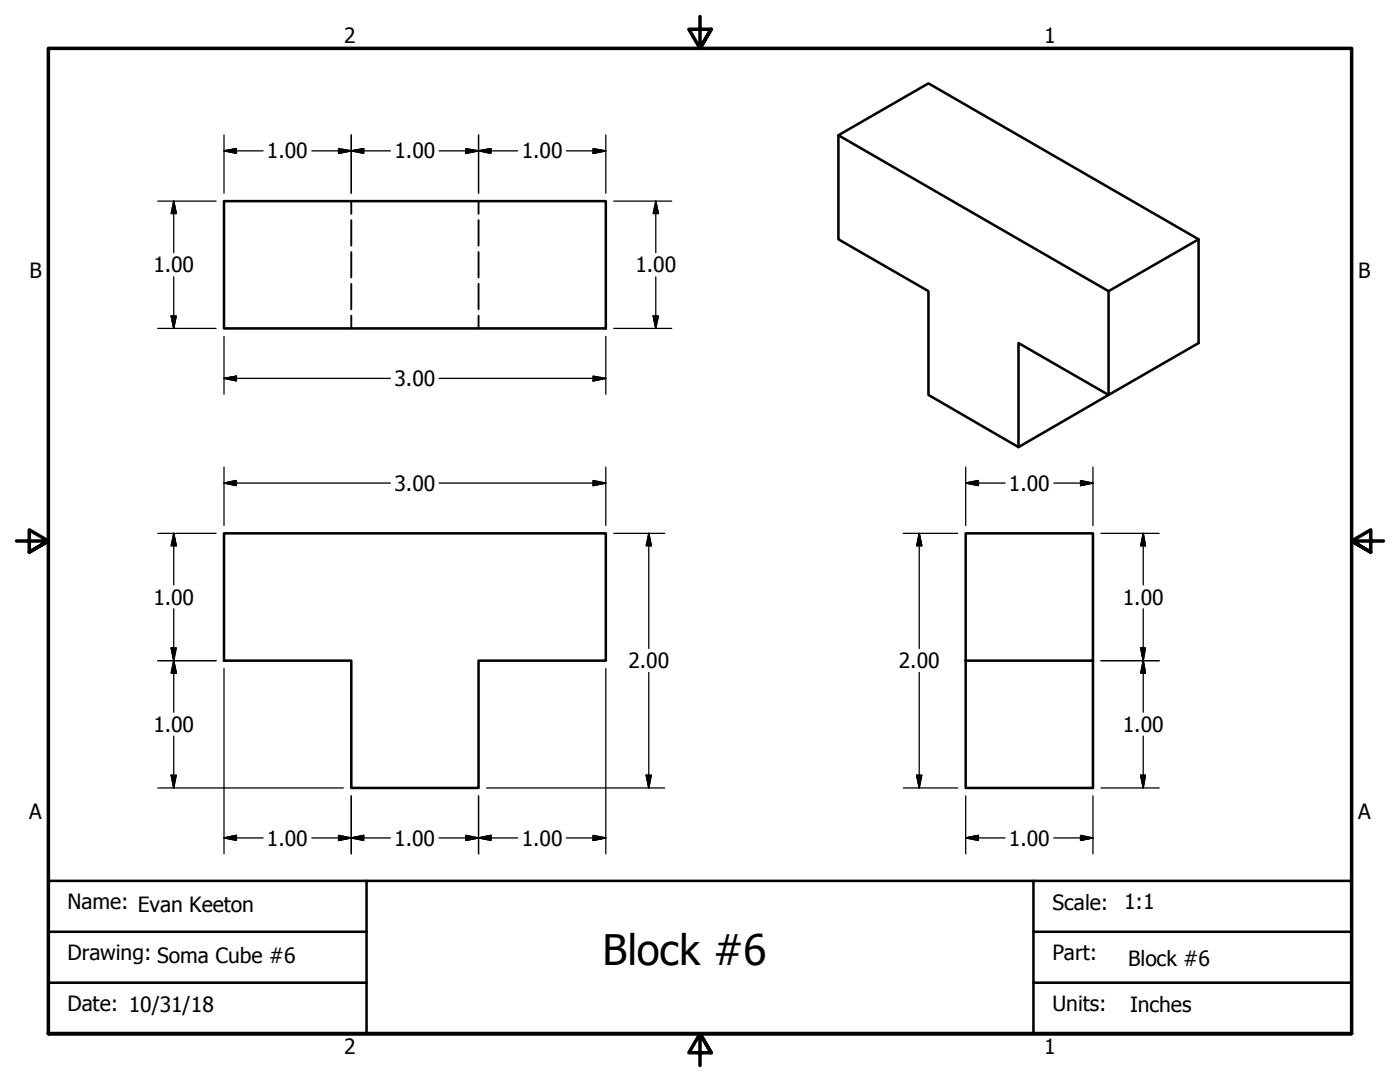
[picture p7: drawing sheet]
<svg xmlns="http://www.w3.org/2000/svg" width="279mm" height="216mm" viewBox="0 0 279 216" stroke-linecap="round" stroke-linejoin="round" font-family="sans-serif">
<g fill="none" stroke="#000" stroke-width=".51">
<path d="M167.3 27l18-10.4 53.9 31.2-18 10.3zM167.3 27v20.8l18 10.3v20.7l18 10.4 17.9-10.4-17.9-10.3v20.7M44.7 40.1h76.2v25.4h-76.2zM239.2 47.8v20.7l-18 10.3v-20.7M44.7 106.4h76.2v25.4h-25.4v25.4h-25.4v-25.4h-25.4zM192.7 106.4h25.4v25.4h-25.4zM192.7 131.8v25.4h25.4v-25.4M9.7 175.8h260v30.4h-260zM73.2 175.8v30.4M206.2 175.8v30.4M9.7 196.1h63.5M9.7 185.9h63.5"/>
<path d="M206.2 196.1h63.5M206.2 185.9h63.5"/>
</g>
<path d="M70.1 40.1v2.6M70.1 43.9v5.1M70.1 50.3v5.1M70.1 56.6v5.1M95.5 40.1v2.6M95.5 43.9v5.1M95.5 50.3v5.1M95.5 56.6v5.1M70.1 63v2.5M95.5 63v2.5" fill="none" stroke="#000" stroke-width=".38"/>
<path d="M139.7 3.3v6.4l-2.2-3.9h4.4l-2.2 3.9 2.2-3.9M3.3 107.9h6.4l-3.9-2.2v4.5l3.9-2.3-3.9 2.3M276.1 107.9h-6.4l3.9-2.2v4.5l-3.9-2.3 3.9 2.3M9.7 206.2v-196.5h260v196.5h-260h260M141.9 210.1l-2.2-3.9 2.2 3.9h-4.4l2.2-3.9v6.4" fill="none" stroke="#000" stroke-width=".7"/>
<g fill="none" stroke="#000" stroke-width=".25">
<path d="M44.7 30.1l2.5-.4v.9zM44.7 30.1h7.8M44.7 26.9v11.6M62.2 30.1h15.7M67.6 29.7l2.5 .4-2.5 .5zM70.1 30.1l2.5-.4v.9zM70.1 26.9v11.6M87.6 30.1h15.7M93 29.7l2.5 .4-2.5 .5zM95.5 30.1l2.5-.4v.9zM95.5 26.9v11.6M113 30.1h7.9"/>
<path d="M118.4 29.7l2.5 .4-2.5 .5zM120.9 26.9v11.6M31.5 40.1h11.6M34.7 40.1l.5 2.5h-1zM34.7 40.1v10.3M34.7 55.2v10.3M122.5 40.1h11.5M130.9 40.1l.5 2.5h-1zM130.9 40.1v10.3M130.9 55.2v10.3M31.5 65.5h11.6M34.2 63.1h1l-.5 2.4z"/>
<path d="M44.7 75.5l2.5-.4v.9zM44.7 67.1v11.6M44.7 75.5h33.2M87.6 75.5h33.3M118.4 75.1l2.5 .4-2.5 .5zM120.9 67.1v11.6M122.5 65.5h11.5M130.4 63.1h1l-.5 2.4zM44.7 96.4l2.5-.5v1zM44.7 93.2v11.6M44.7 96.4h33.2M87.6 96.4h33.3"/>
<path d="M118.4 95.9l2.5 .5-2.5 .5zM120.9 93.2v11.6M192.7 96.4l2.6-.5v1zM192.7 96.4h7.9M192.7 93.2v11.6M210.3 96.4h7.8M215.6 95.9l2.5 .5-2.5 .5zM218.1 93.2v11.6M31.5 106.4h11.6M34.7 106.4l.5 2.5h-1zM34.7 106.4v10.3M122.5 106.4h10.2"/>
<path d="M129.5 106.4l.5 2.5h-1zM129.5 106.4v23M180.3 106.4h10.8M183.5 106.4l.5 2.5h-1.1zM183.5 106.4v23M219.7 106.4h11.6M228.2 106.4l.4 2.5h-1zM228.2 106.4v10.3M31.5 131.8h11.6M34.2 129.3h1l-.5 2.5zM34.7 131.8l.5 2.5h-1zM34.7 121.5v20.6"/>
<path d="M44.7 133.4v37M120.9 133.4v37M129.5 134.2v23M183.5 134.2v23M219.7 131.8h11.6M227.6 129.3h1l-.4 2.5zM228.2 131.8l.4 2.5h-1zM228.2 121.5v20.6M31.5 157.2h37M34.2 154.7h1l-.5 2.5zM34.7 146.9v10.3M70.1 158.8v11.6"/>
<path d="M95.5 158.8v11.6M97.1 157.2h35.6M129 154.7h1l-.5 2.5zM180.3 157.2h10.8M182.9 154.7h1.1l-.5 2.5zM192.7 158.8v11.6M218.1 158.8v11.6M219.7 157.2h11.6M227.6 154.7h1l-.4 2.5zM228.2 146.9v10.3M44.7 167.2l2.5-.5v1zM44.7 167.2h7.8"/>
<path d="M62.2 167.2h15.7M67.6 166.7l2.5 .5-2.5 .5zM70.1 167.2l2.5-.5v1zM87.6 167.2h15.7M93 166.7l2.5 .5-2.5 .5zM95.5 167.2l2.5-.5v1zM113 167.2h7.9M118.4 166.7l2.5 .5-2.5 .5zM192.7 167.2l2.6-.5v1zM192.7 167.2h7.9M210.3 167.2h7.8M215.6 166.7l2.5 .5-2.5 .5z"/>
</g>
<g fill="#000" stroke="#000" stroke-width=".25">
<path d="M44.7 30.1l2.5-.4zM44.7 30.1l2.5-.4v.9zM67.6 30.6l2.5-.5zM67.6 29.7l2.5 .4-2.5 .5zM70.1 30.1l2.5-.4zM70.1 30.1l2.5-.4v.9zM93 30.6l2.5-.5zM93 29.7l2.5 .4-2.5 .5zM95.5 30.1l2.5-.4zM95.5 30.1l2.5-.4v.9zM118.4 30.6l2.5-.5zM118.4 29.7l2.5 .4-2.5 .5z"/>
<path d="M34.7 40.1l.5 2.5zM34.7 40.1l.5 2.5h-1zM130.9 40.1l.5 2.5zM130.9 40.1l.5 2.5h-1zM34.2 63.1l.5 2.4zM34.2 63.1h1l-.5 2.4zM44.7 75.5l2.5-.4zM44.7 75.5l2.5-.4v.9zM118.4 76l2.5-.5zM118.4 75.1l2.5 .4-2.5 .5zM130.4 63.1l.5 2.4zM130.4 63.1h1l-.5 2.4z"/>
<path d="M44.7 96.4l2.5-.5zM44.7 96.4l2.5-.5v1zM118.4 96.9l2.5-.5zM118.4 95.9l2.5 .5-2.5 .5zM192.7 96.4l2.6-.5zM192.7 96.4l2.6-.5v1zM215.6 96.9l2.5-.5zM215.6 95.9l2.5 .5-2.5 .5zM34.7 106.4l.5 2.5zM34.7 106.4l.5 2.5h-1zM129.5 106.4l.5 2.5zM129.5 106.4l.5 2.5h-1z"/>
<path d="M183.5 106.4l.5 2.5zM183.5 106.4l.5 2.5h-1.1zM228.2 106.4l.4 2.5zM228.2 106.4l.4 2.5h-1zM34.2 129.3l.5 2.5zM34.2 129.3h1l-.5 2.5zM34.7 131.8l.5 2.5zM34.7 131.8l.5 2.5h-1zM227.6 129.3l.6 2.5zM227.6 129.3h1l-.4 2.5zM228.2 131.8l.4 2.5zM228.2 131.8l.4 2.5h-1z"/>
<path d="M34.2 154.7l.5 2.5zM34.2 154.7h1l-.5 2.5zM129 154.7l.5 2.5zM129 154.7h1l-.5 2.5zM182.9 154.7l.6 2.5zM182.9 154.7h1.1l-.5 2.5zM227.6 154.7l.6 2.5zM227.6 154.7h1l-.4 2.5zM44.7 167.2l2.5-.5zM44.7 167.2l2.5-.5v1zM67.6 167.7l2.5-.5zM67.6 166.7l2.5 .5-2.5 .5z"/>
<path d="M70.1 167.2l2.5-.5zM70.1 167.2l2.5-.5v1zM93 167.7l2.5-.5zM93 166.7l2.5 .5-2.5 .5zM95.5 167.2l2.5-.5zM95.5 167.2l2.5-.5v1zM118.4 167.7l2.5-.5zM118.4 166.7l2.5 .5-2.5 .5zM192.7 167.2l2.6-.5zM192.7 167.2l2.6-.5v1zM215.6 167.7l2.5-.5zM215.6 166.7l2.5 .5-2.5 .5z"/>
</g>
<text font-size="8.4" x="120.3" y="192.6">Block #6</text>
<g font-size="4.2">
<text x="68.7" y="8.6">2</text>
<text x="208.4" y="8.6">1</text>
<text x="53.3" y="31.6">1.00</text>
<text x="78.7" y="31.6">1.00</text>
<text x="104.1" y="31.6">1.00</text>
<text x="5.9" y="55.5">B</text>
<text x="30.6" y="54.4">1.00</text>
<text x="126.8" y="54.4">1.00</text>
<text x="271.1" y="55.5">B</text>
<text x="78.7" y="77">3.00</text>
<text x="78.7" y="97.9">3.00</text>
<text x="201.4" y="97.9">1.00</text>
<text x="30.6" y="120.6">1.00</text>
<text x="224.1" y="120.6">1.00</text>
<text x="125.4" y="133.3">2.00</text>
<text x="179.4" y="133.3">2.00</text>
<text x="30.6" y="146">1.00</text>
<text x="224.1" y="146">1.00</text>
<text x="5.8" y="163.4">A</text>
<text x="271" y="163.4">A</text>
<text x="53.3" y="168.7">1.00</text>
<text x="78.7" y="168.7">1.00</text>
<text x="104.1" y="168.7">1.00</text>
<text x="201.4" y="168.7">1.00</text>
<text x="13.5" y="181.4">Name: Evan Keeton</text>
<text x="210.1" y="181.5">Scale:</text>
<text x="224.3" y="181.4">1:1</text>
<text x="13.5" y="191.5">Drawing: Soma Cube #6</text>
<text x="210.1" y="191.5">Part:</text>
<text x="225.2" y="192.7">Block #6</text>
<text x="13.5" y="201.7">Date: 10/31/18</text>
<text x="210.1" y="201.7">Units:</text>
<text x="225.6" y="201.9">Inches</text>
<text x="68.7" y="210.3">2</text>
<text x="208.4" y="210.3">1</text>
</g>
</svg>
